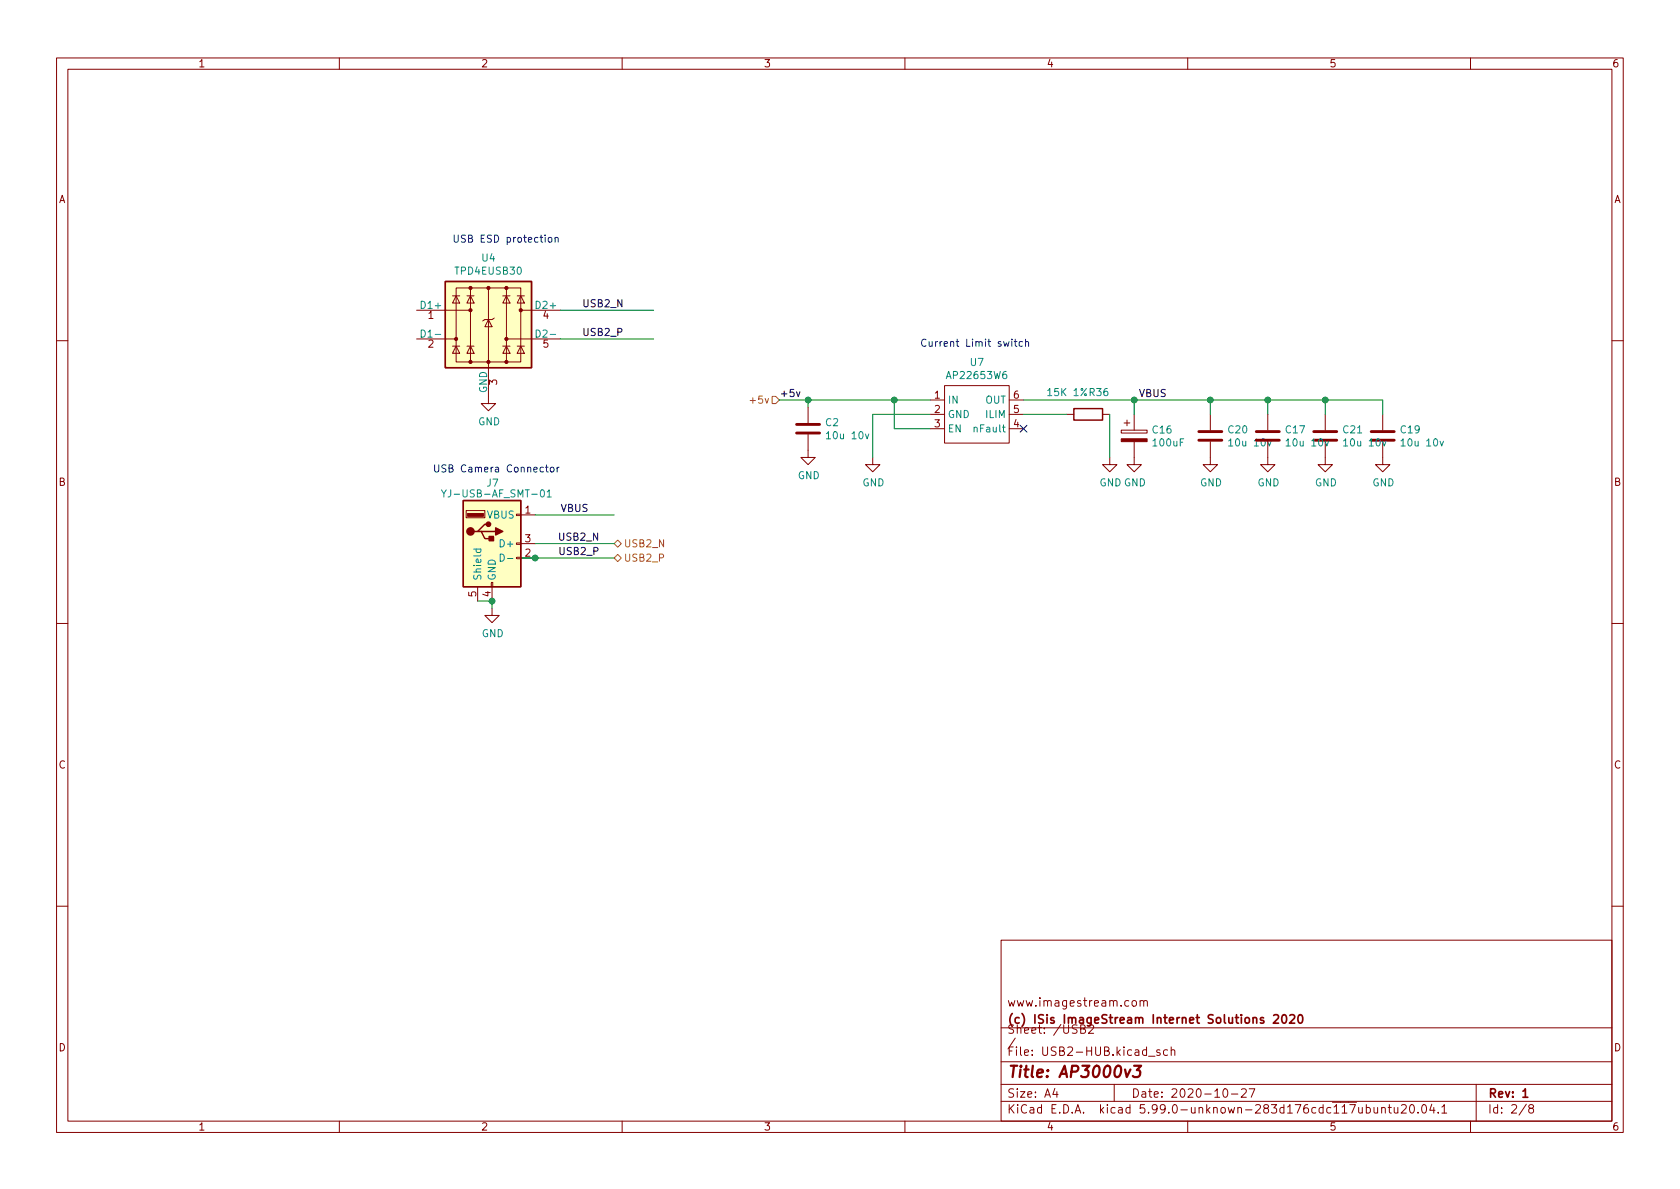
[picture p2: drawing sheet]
(kicad_sch (version 20210126) (generator eeschema)

 (paper "A4")

 (title_block
  (title "AP3000v3")
  (date "2020-10-27")
  (rev "1")
  (company "(c) ISis ImageStream Internet Solutions 2020")
  (comment 1 "www.imagestream.com"))

 (lib_symbols
  (symbol "AP3000:AP2553W6" (in_bom yes) (on_board yes)
   (property "Reference" "U" (id 0) (at 3.81 -6.35 0) (effects (font (size 1.27 1.27))))
   (property "Value" "AP2553W6" (id 1) (at -3.81 -6.35 0) (effects (font (size 1.27 1.27))))
   (property "Footprint" "Package_TO_SOT_SMD:SOT-23-6" (id 2) (at 3.81 -6.35 0) (effects (font (size 1.27 1.27)) hide))
   (property "Datasheet" "https://www.diodes.com/assets/Datasheets/AP255x.pdf" (id 3) (at 3.81 -6.35 0) (effects (font (size 1.27 1.27)) hide))
   (property "Field4" "Digikey" (id 4) (at 0 0 0) (effects (font (size 1.27 1.27)) hide))
   (property "Field5" "AP2553W6-7DICT-ND" (id 5) (at 0 0 0) (effects (font (size 1.27 1.27)) hide))
   (symbol "AP2553W6_0_0"
    (pin power_in line (at -8.89 2.54 0) (length 2.54) (name "IN" (effects (font (size 1.27 1.27)))) (number "1" (effects (font (size 1.27 1.27)))))
    (pin power_out line (at -8.89 0 0) (length 2.54) (name "GND" (effects (font (size 1.27 1.27)))) (number "2" (effects (font (size 1.27 1.27)))))
    (pin input line (at -8.89 -2.54 0) (length 2.54) (name "EN" (effects (font (size 1.27 1.27)))) (number "3" (effects (font (size 1.27 1.27)))))
    (pin open_collector line (at 7.62 -2.54 180) (length 2.54) (name "nFault" (effects (font (size 1.27 1.27)))) (number "4" (effects (font (size 1.27 1.27)))))
    (pin passive line (at 7.62 0 180) (length 2.54) (name "ILIM" (effects (font (size 1.27 1.27)))) (number "5" (effects (font (size 1.27 1.27)))))
    (pin power_out line (at 7.62 2.54 180) (length 2.54) (name "OUT" (effects (font (size 1.27 1.27)))) (number "6" (effects (font (size 1.27 1.27))))))
   (symbol "AP2553W6_0_1"
    (rectangle (start -6.35 5.08) (end 5.08 -5.08) (stroke (width 0)) (fill (type none)))))
  (symbol "AP3000:TPD4EUSB30" (pin_names (offset 0)) (in_bom yes) (on_board yes)
   (property "Reference" "U" (id 0) (at -0.635 8.89 0) (effects (font (size 1.27 1.27))))
   (property "Value" "TPD4EUSB30" (id 1) (at 8.89 -10.16 0) (effects (font (size 1.27 1.27))))
   (property "Footprint" "Package_SON:USON-10_2.5x1.0mm_P0.5mm" (id 2) (at -24.13 -10.16 0) (effects (font (size 1.27 1.27)) hide))
   (property "Datasheet" "http://www.ti.com/lit/ds/symlink/tpd2eusb30a.pdf" (id 3) (at 0 0 0) (effects (font (size 1.27 1.27)) hide))
   (symbol "TPD4EUSB30_0_0"
    (rectangle (start -5.715 6.477) (end 5.715 -6.604) (stroke (width 0)) (fill (type none)))
    (polyline (pts (xy -3.175 -6.604) (xy -3.175 6.477)) (stroke (width 0)) (fill (type none)))
    (polyline (pts (xy 0 6.477) (xy 0 -6.604)) (stroke (width 0)) (fill (type none)))
    (polyline (pts (xy 3.175 6.477) (xy 3.175 -6.604)) (stroke (width 0)) (fill (type none))))
   (symbol "TPD4EUSB30_0_1"
    (circle (center -5.715 -2.54) (radius 0.2794) (stroke (width 0)) (fill (type outline)))
    (circle (center -3.175 -6.604) (radius 0.2794) (stroke (width 0)) (fill (type outline)))
    (circle (center -3.175 2.54) (radius 0.2794) (stroke (width 0)) (fill (type outline)))
    (circle (center -3.175 6.477) (radius 0.2794) (stroke (width 0)) (fill (type outline)))
    (circle (center 0 -6.604) (radius 0.2794) (stroke (width 0)) (fill (type outline)))
    (circle (center 0 6.477) (radius 0.2794) (stroke (width 0)) (fill (type outline)))
    (circle (center 3.175 -6.604) (radius 0.2794) (stroke (width 0)) (fill (type outline)))
    (circle (center 3.175 -2.54) (radius 0.2794) (stroke (width 0)) (fill (type outline)))
    (circle (center 3.175 6.477) (radius 0.2794) (stroke (width 0)) (fill (type outline)))
    (circle (center 5.715 2.54) (radius 0.2794) (stroke (width 0)) (fill (type outline)))
    (rectangle (start -7.62 7.62) (end 7.62 -7.62) (stroke (width 0.254)) (fill (type background)))
    (polyline (pts (xy -7.747 2.54) (xy -3.175 2.54)) (stroke (width 0)) (fill (type none)))
    (polyline (pts (xy -7.62 -2.54) (xy -5.715 -2.54)) (stroke (width 0)) (fill (type none)))
    (polyline (pts (xy -5.08 -3.81) (xy -6.35 -3.81)) (stroke (width 0)) (fill (type none)))
    (polyline (pts (xy -5.08 5.08) (xy -6.35 5.08)) (stroke (width 0)) (fill (type none)))
    (polyline (pts (xy -2.54 -3.81) (xy -3.81 -3.81)) (stroke (width 0)) (fill (type none)))
    (polyline (pts (xy -2.54 5.08) (xy -3.81 5.08)) (stroke (width 0)) (fill (type none)))
    (polyline (pts (xy -0.635 0.889) (xy -1.016 0.635)) (stroke (width 0)) (fill (type none)))
    (polyline (pts (xy 0 -6.604) (xy 0 -7.62)) (stroke (width 0)) (fill (type none)))
    (polyline (pts (xy 0.635 0.889) (xy -0.635 0.889)) (stroke (width 0)) (fill (type none)))
    (polyline (pts (xy 0.635 0.889) (xy 1.016 1.143)) (stroke (width 0)) (fill (type none)))
    (polyline (pts (xy 3.81 -3.81) (xy 2.54 -3.81)) (stroke (width 0)) (fill (type none)))
    (polyline (pts (xy 3.81 5.08) (xy 2.54 5.08)) (stroke (width 0)) (fill (type none)))
    (polyline (pts (xy 6.35 -3.81) (xy 5.08 -3.81)) (stroke (width 0)) (fill (type none)))
    (polyline (pts (xy 6.35 5.08) (xy 5.08 5.08)) (stroke (width 0)) (fill (type none)))
    (polyline (pts (xy 7.62 -2.54) (xy 3.175 -2.54)) (stroke (width 0)) (fill (type none)))
    (polyline (pts (xy 7.62 2.54) (xy 5.715 2.54)) (stroke (width 0)) (fill (type none)))
    (polyline (pts (xy -5.08 -5.08) (xy -6.35 -5.08) (xy -5.715 -3.81) (xy -5.08 -5.08)) (stroke (width 0)) (fill (type none)))
    (polyline (pts (xy -5.08 3.81) (xy -6.35 3.81) (xy -5.715 5.08) (xy -5.08 3.81)) (stroke (width 0)) (fill (type none)))
    (polyline (pts (xy -2.54 -5.08) (xy -3.81 -5.08) (xy -3.175 -3.81) (xy -2.54 -5.08)) (stroke (width 0)) (fill (type none)))
    (polyline (pts (xy -2.54 3.81) (xy -3.81 3.81) (xy -3.175 5.08) (xy -2.54 3.81)) (stroke (width 0)) (fill (type none)))
    (polyline (pts (xy 0.635 -0.381) (xy -0.635 -0.381) (xy 0 0.889) (xy 0.635 -0.381)) (stroke (width 0)) (fill (type none)))
    (polyline (pts (xy 3.81 -5.08) (xy 2.54 -5.08) (xy 3.175 -3.81) (xy 3.81 -5.08)) (stroke (width 0)) (fill (type none)))
    (polyline (pts (xy 3.81 3.81) (xy 2.54 3.81) (xy 3.175 5.08) (xy 3.81 3.81)) (stroke (width 0)) (fill (type none)))
    (polyline (pts (xy 6.35 -5.08) (xy 5.08 -5.08) (xy 5.715 -3.81) (xy 6.35 -5.08)) (stroke (width 0)) (fill (type none)))
    (polyline (pts (xy 6.35 3.81) (xy 5.08 3.81) (xy 5.715 5.08) (xy 6.35 3.81)) (stroke (width 0)) (fill (type none))))
   (symbol "TPD4EUSB30_1_1"
    (pin passive line (at -12.7 2.54 0) (length 5.08) (name "D1+" (effects (font (size 1.27 1.27)))) (number "1" (effects (font (size 1.27 1.27)))))
    (pin passive line (at -12.7 2.54 0) (length 5.08) hide (name "~" (effects (font (size 1.27 1.27)))) (number "10" (effects (font (size 1.27 1.27)))))
    (pin passive line (at -12.7 -2.54 0) (length 5.08) (name "D1-" (effects (font (size 1.27 1.27)))) (number "2" (effects (font (size 1.27 1.27)))))
    (pin power_in line (at 0 -12.7 90) (length 5.08) (name "GND" (effects (font (size 1.27 1.27)))) (number "3" (effects (font (size 1.27 1.27)))))
    (pin passive line (at 12.7 2.54 180) (length 5.08) (name "D2+" (effects (font (size 1.27 1.27)))) (number "4" (effects (font (size 1.27 1.27)))))
    (pin passive line (at 12.7 -2.54 180) (length 5.08) (name "D2-" (effects (font (size 1.27 1.27)))) (number "5" (effects (font (size 1.27 1.27)))))
    (pin passive line (at 12.7 -2.54 180) (length 5.08) hide (name "~" (effects (font (size 1.27 1.27)))) (number "6" (effects (font (size 1.27 1.27)))))
    (pin passive line (at 12.7 2.54 180) (length 5.08) hide (name "~" (effects (font (size 1.27 1.27)))) (number "7" (effects (font (size 1.27 1.27)))))
    (pin passive line (at 0 -12.7 90) (length 5.08) hide (name "GND" (effects (font (size 1.27 1.27)))) (number "8" (effects (font (size 1.27 1.27)))))
    (pin passive line (at -12.7 -2.54 0) (length 5.08) hide (name "~" (effects (font (size 1.27 1.27)))) (number "9" (effects (font (size 1.27 1.27)))))))
  (symbol "Device:C" (pin_numbers hide) (pin_names (offset 0.254)) (in_bom yes) (on_board yes)
   (property "Reference" "C" (id 0) (at 0.635 2.54 0) (effects (font (size 1.27 1.27)) (justify left)))
   (property "Value" "C" (id 1) (at 0.635 -2.54 0) (effects (font (size 1.27 1.27)) (justify left)))
   (property "Footprint" "" (id 2) (at 0.9652 -3.81 0) (effects (font (size 1.27 1.27)) hide))
   (property "Datasheet" "~" (id 3) (at 0 0 0) (effects (font (size 1.27 1.27)) hide))
   (symbol "C_0_1"
    (polyline (pts (xy -2.032 -0.762) (xy 2.032 -0.762)) (stroke (width 0.508)) (fill (type none)))
    (polyline (pts (xy -2.032 0.762) (xy 2.032 0.762)) (stroke (width 0.508)) (fill (type none))))
   (symbol "C_1_1"
    (pin passive line (at 0 3.81 270) (length 2.794) (name "~" (effects (font (size 1.27 1.27)))) (number "1" (effects (font (size 1.27 1.27)))))
    (pin passive line (at 0 -3.81 90) (length 2.794) (name "~" (effects (font (size 1.27 1.27)))) (number "2" (effects (font (size 1.27 1.27)))))))
  (symbol "Device:CP" (pin_numbers hide) (pin_names (offset 0.254)) (in_bom yes) (on_board yes)
   (property "Reference" "C" (id 0) (at 0.635 2.54 0) (effects (font (size 1.27 1.27)) (justify left)))
   (property "Value" "CP" (id 1) (at 0.635 -2.54 0) (effects (font (size 1.27 1.27)) (justify left)))
   (property "Footprint" "" (id 2) (at 0.9652 -3.81 0) (effects (font (size 1.27 1.27)) hide))
   (property "Datasheet" "~" (id 3) (at 0 0 0) (effects (font (size 1.27 1.27)) hide))
   (symbol "CP_0_1"
    (rectangle (start -2.286 0.508) (end 2.286 1.016) (stroke (width 0)) (fill (type none)))
    (rectangle (start 2.286 -0.508) (end -2.286 -1.016) (stroke (width 0)) (fill (type outline)))
    (polyline (pts (xy -1.778 2.286) (xy -0.762 2.286)) (stroke (width 0)) (fill (type none)))
    (polyline (pts (xy -1.27 2.794) (xy -1.27 1.778)) (stroke (width 0)) (fill (type none))))
   (symbol "CP_1_1"
    (pin passive line (at 0 3.81 270) (length 2.794) (name "~" (effects (font (size 1.27 1.27)))) (number "1" (effects (font (size 1.27 1.27)))))
    (pin passive line (at 0 -3.81 90) (length 2.794) (name "~" (effects (font (size 1.27 1.27)))) (number "2" (effects (font (size 1.27 1.27)))))))
  (symbol "Device:R" (pin_numbers hide) (pin_names (offset 0)) (in_bom yes) (on_board yes)
   (property "Reference" "R" (id 0) (at 2.032 0 90) (effects (font (size 1.27 1.27))))
   (property "Value" "R" (id 1) (at 0 0 90) (effects (font (size 1.27 1.27))))
   (property "Footprint" "" (id 2) (at -1.778 0 90) (effects (font (size 1.27 1.27)) hide))
   (property "Datasheet" "~" (id 3) (at 0 0 0) (effects (font (size 1.27 1.27)) hide))
   (symbol "R_0_1"
    (rectangle (start -1.016 -2.54) (end 1.016 2.54) (stroke (width 0.254)) (fill (type none))))
   (symbol "R_1_1"
    (pin passive line (at 0 3.81 270) (length 1.27) (name "~" (effects (font (size 1.27 1.27)))) (number "1" (effects (font (size 1.27 1.27)))))
    (pin passive line (at 0 -3.81 90) (length 1.27) (name "~" (effects (font (size 1.27 1.27)))) (number "2" (effects (font (size 1.27 1.27)))))))
  (symbol "Scott:YJ-USB-AF_SMT-01" (pin_names (offset 1.016)) (in_bom yes) (on_board yes)
   (property "Reference" "USB" (id 0) (at -0.254 8.636 0) (effects (font (size 1.27 1.27))))
   (property "Value" "YJ-USB-AF_SMT-01" (id 1) (at 10.414 -8.89 0) (effects (font (size 1.27 1.27))))
   (property "Footprint" "" (id 2) (at 0 0 0) (effects (font (size 1.27 1.27)) hide))
   (property "Datasheet" "" (id 3) (at 0 0 0) (effects (font (size 1.27 1.27)) hide))
   (symbol "YJ-USB-AF_SMT-01_1_1"
    (circle (center -3.81 2.159) (radius 0.635) (stroke (width 0.254)) (fill (type outline)))
    (circle (center -0.635 3.429) (radius 0.381) (stroke (width 0.254)) (fill (type outline)))
    (rectangle (start -5.08 -7.62) (end 5.08 7.62) (stroke (width 0.254)) (fill (type background)))
    (rectangle (start -1.524 4.826) (end -4.318 5.334) (stroke (width 0)) (fill (type outline)))
    (rectangle (start -1.27 4.572) (end -4.572 5.842) (stroke (width 0)) (fill (type none)))
    (rectangle (start -0.127 -7.62) (end 0.127 -6.858) (stroke (width 0)) (fill (type none)))
    (rectangle (start 0.254 1.27) (end -0.508 0.508) (stroke (width 0.254)) (fill (type outline)))
    (rectangle (start 5.08 -2.667) (end 4.318 -2.413) (stroke (width 0)) (fill (type none)))
    (rectangle (start 5.08 -0.127) (end 4.318 0.127) (stroke (width 0)) (fill (type none)))
    (rectangle (start 5.08 4.953) (end 4.318 5.207) (stroke (width 0)) (fill (type none)))
    (polyline (pts (xy -1.905 2.159) (xy 0.635 2.159)) (stroke (width 0.254)) (fill (type none)))
    (polyline (pts (xy -3.175 2.159) (xy -2.54 2.159) (xy -1.27 3.429) (xy -0.635 3.429)) (stroke (width 0.254)) (fill (type none)))
    (polyline (pts (xy -2.54 2.159) (xy -1.905 2.159) (xy -1.27 0.889) (xy 0 0.889)) (stroke (width 0.254)) (fill (type none)))
    (polyline (pts (xy 0.635 2.794) (xy 0.635 1.524) (xy 1.905 2.159) (xy 0.635 2.794)) (stroke (width 0.254)) (fill (type outline)))
    (pin power_in line (at 7.62 5.08 180) (length 2.54) (name "VBUS" (effects (font (size 1.27 1.27)))) (number "1" (effects (font (size 1.27 1.27)))))
    (pin passive line (at 7.62 -2.54 180) (length 2.54) (name "D-" (effects (font (size 1.27 1.27)))) (number "2" (effects (font (size 1.27 1.27)))))
    (pin passive line (at 7.62 0 180) (length 2.54) (name "D+" (effects (font (size 1.27 1.27)))) (number "3" (effects (font (size 1.27 1.27)))))
    (pin power_in line (at 0 -10.16 90) (length 2.54) (name "GND" (effects (font (size 1.27 1.27)))) (number "4" (effects (font (size 1.27 1.27)))))
    (pin passive line (at -2.54 -10.16 90) (length 2.54) (name "Shield" (effects (font (size 1.27 1.27)))) (number "5" (effects (font (size 1.27 1.27)))))))
  (symbol "power:GND" (power) (pin_names (offset 0)) (in_bom yes) (on_board yes)
   (property "Reference" "#PWR" (id 0) (at 0 -6.35 0) (effects (font (size 1.27 1.27)) hide))
   (property "Value" "GND" (id 1) (at 0 -3.81 0) (effects (font (size 1.27 1.27))))
   (property "Footprint" "" (id 2) (at 0 0 0) (effects (font (size 1.27 1.27)) hide))
   (property "Datasheet" "" (id 3) (at 0 0 0) (effects (font (size 1.27 1.27)) hide))
   (symbol "GND_0_1"
    (polyline (pts (xy 0 0) (xy 0 -1.27) (xy 1.27 -1.27) (xy 0 -2.54) (xy -1.27 -1.27) (xy 0 -1.27)) (stroke (width 0)) (fill (type none))))
   (symbol "GND_1_1"
    (pin power_in line (at 0 0 270) (length 0) hide (name "GND" (effects (font (size 1.27 1.27)))) (number "1" (effects (font (size 1.27 1.27))))))))

 (junction (at 86.995 106.045) (diameter 1.016) (color 0 0 0 0))
 (junction (at 94.615 98.425) (diameter 1.016) (color 0 0 0 0))
 (junction (at 142.875 70.485) (diameter 1.016) (color 0 0 0 0))
 (junction (at 158.115 70.485) (diameter 1.016) (color 0 0 0 0))
 (junction (at 200.533 70.485) (diameter 1.016) (color 0 0 0 0))
 (junction (at 213.995 70.485) (diameter 1.016) (color 0 0 0 0))
 (junction (at 224.155 70.485) (diameter 1.016) (color 0 0 0 0))
 (junction (at 234.315 70.485) (diameter 1.016) (color 0 0 0 0))

 (no_connect (at 180.975 75.565))

 (wire (pts (xy 84.455 106.045) (xy 86.995 106.045)) (stroke (width 0) (type solid) (color 0 0 0 0)))
 (wire (pts (xy 86.995 106.045) (xy 86.995 107.315)) (stroke (width 0) (type solid) (color 0 0 0 0)))
 (wire (pts (xy 92.075 98.425) (xy 94.615 98.425)) (stroke (width 0) (type solid) (color 0 0 0 0)))
 (wire (pts (xy 94.615 90.805) (xy 108.585 90.805)) (stroke (width 0) (type solid) (color 0 0 0 0)))
 (wire (pts (xy 99.06 54.61) (xy 115.57 54.61)) (stroke (width 0) (type solid) (color 0 0 0 0)))
 (wire (pts (xy 99.06 59.69) (xy 115.57 59.69)) (stroke (width 0) (type solid) (color 0 0 0 0)))
 (wire (pts (xy 108.585 95.885) (xy 94.615 95.885)) (stroke (width 0) (type solid) (color 0 0 0 0)))
 (wire (pts (xy 108.585 98.425) (xy 94.615 98.425)) (stroke (width 0) (type solid) (color 0 0 0 0)))
 (wire (pts (xy 137.795 70.485) (xy 142.875 70.485)) (stroke (width 0) (type solid) (color 0 0 0 0)))
 (wire (pts (xy 142.875 70.485) (xy 158.115 70.485)) (stroke (width 0) (type solid) (color 0 0 0 0)))
 (wire (pts (xy 142.875 71.755) (xy 142.875 70.485)) (stroke (width 0) (type solid) (color 0 0 0 0)))
 (wire (pts (xy 154.305 73.025) (xy 154.305 80.645)) (stroke (width 0) (type solid) (color 0 0 0 0)))
 (wire (pts (xy 158.115 70.485) (xy 158.115 75.565)) (stroke (width 0) (type solid) (color 0 0 0 0)))
 (wire (pts (xy 158.115 70.485) (xy 164.465 70.485)) (stroke (width 0) (type solid) (color 0 0 0 0)))
 (wire (pts (xy 158.115 75.565) (xy 164.465 75.565)) (stroke (width 0) (type solid) (color 0 0 0 0)))
 (wire (pts (xy 164.465 73.025) (xy 154.305 73.025)) (stroke (width 0) (type solid) (color 0 0 0 0)))
 (wire (pts (xy 180.975 70.485) (xy 200.533 70.485)) (stroke (width 0) (type solid) (color 0 0 0 0)))
 (wire (pts (xy 180.975 73.025) (xy 188.595 73.025)) (stroke (width 0) (type solid) (color 0 0 0 0)))
 (wire (pts (xy 196.215 73.025) (xy 196.215 80.645)) (stroke (width 0) (type solid) (color 0 0 0 0)))
 (wire (pts (xy 200.533 70.485) (xy 200.533 73.025)) (stroke (width 0) (type solid) (color 0 0 0 0)))
 (wire (pts (xy 200.533 70.485) (xy 213.995 70.485)) (stroke (width 0) (type solid) (color 0 0 0 0)))
 (wire (pts (xy 213.995 70.485) (xy 224.155 70.485)) (stroke (width 0) (type solid) (color 0 0 0 0)))
 (wire (pts (xy 213.995 73.025) (xy 213.995 70.485)) (stroke (width 0) (type solid) (color 0 0 0 0)))
 (wire (pts (xy 224.155 70.485) (xy 224.155 73.025)) (stroke (width 0) (type solid) (color 0 0 0 0)))
 (wire (pts (xy 224.155 70.485) (xy 234.315 70.485)) (stroke (width 0) (type solid) (color 0 0 0 0)))
 (wire (pts (xy 234.315 70.485) (xy 234.315 73.025)) (stroke (width 0) (type solid) (color 0 0 0 0)))
 (wire (pts (xy 234.315 70.485) (xy 244.475 70.485)) (stroke (width 0) (type solid) (color 0 0 0 0)))
 (wire (pts (xy 244.475 73.025) (xy 244.475 70.485)) (stroke (width 0) (type solid) (color 0 0 0 0)))

 (text "USB ESD protection" (at 99.06 43.18 180) (effects (font (size 1.27 1.27)) (justify right bottom)))
 (text "USB Camera Connector" (at 99.06 83.82 180) (effects (font (size 1.27 1.27)) (justify right bottom)))
 (text "Current Limit switch" (at 182.245 61.595 180) (effects (font (size 1.27 1.27)) (justify right bottom)))

 (label "VBUS" (at 99.06 90.805 0) (effects (font (size 1.27 1.27)) (justify left bottom)))
 (label "USB2_N" (at 102.87 54.61 0) (effects (font (size 1.27 1.27)) (justify left bottom)))
 (label "USB2_P" (at 102.87 59.69 0) (effects (font (size 1.27 1.27)) (justify left bottom)))
 (label "USB2_N" (at 106.045 95.885 180) (effects (font (size 1.27 1.27)) (justify right bottom)))
 (label "USB2_P" (at 106.045 98.425 180) (effects (font (size 1.27 1.27)) (justify right bottom)))
 (label "+5v" (at 137.795 70.485 0) (effects (font (size 1.27 1.27)) (justify left bottom)))
 (label "VBUS" (at 201.295 70.485 0) (effects (font (size 1.27 1.27)) (justify left bottom)))

 (hierarchical_label "USB2_N" (shape bidirectional) (at 108.585 95.885 0) (effects (font (size 1.27 1.27)) (justify left)))
 (hierarchical_label "USB2_P" (shape bidirectional) (at 108.585 98.425 0) (effects (font (size 1.27 1.27)) (justify left)))
 (hierarchical_label "+5v" (shape input) (at 137.795 70.485 180) (effects (font (size 1.27 1.27)) (justify right)))

 (symbol (lib_id "power:GND") (at 86.36 69.85 0) (unit 1) (in_bom yes) (on_board yes)
  (property "Reference" "#PWR0123" (id 0) (at 86.36 76.2 0) (effects (font (size 1.27 1.27)) hide))
  (property "Value" "GND" (id 1) (at 86.487 74.2442 0))
  (property "Footprint" "" (id 2) (at 86.36 69.85 0) (effects (font (size 1.27 1.27)) hide))
  (property "Datasheet" "" (id 3) (at 86.36 69.85 0) (effects (font (size 1.27 1.27)) hide)) (pin "1"))

 (symbol (lib_id "power:GND") (at 86.995 107.315 0) (unit 1) (in_bom yes) (on_board yes)
  (property "Reference" "#PWR0101" (id 0) (at 86.995 113.665 0) (effects (font (size 1.27 1.27)) hide))
  (property "Value" "GND" (id 1) (at 87.122 111.7092 0))
  (property "Footprint" "" (id 2) (at 86.995 107.315 0) (effects (font (size 1.27 1.27)) hide))
  (property "Datasheet" "" (id 3) (at 86.995 107.315 0) (effects (font (size 1.27 1.27)) hide)) (pin "1"))

 (symbol (lib_id "power:GND") (at 142.875 79.375 0) (unit 1) (in_bom yes) (on_board yes)
  (property "Reference" "#PWR017" (id 0) (at 142.875 85.725 0) (effects (font (size 1.27 1.27)) hide))
  (property "Value" "GND" (id 1) (at 143.002 83.7692 0))
  (property "Footprint" "" (id 2) (at 142.875 79.375 0) (effects (font (size 1.27 1.27)) hide))
  (property "Datasheet" "" (id 3) (at 142.875 79.375 0) (effects (font (size 1.27 1.27)) hide)) (pin "1"))

 (symbol (lib_id "power:GND") (at 154.305 80.645 0) (unit 1) (in_bom yes) (on_board yes)
  (property "Reference" "#PWR014" (id 0) (at 154.305 86.995 0) (effects (font (size 1.27 1.27)) hide))
  (property "Value" "GND" (id 1) (at 154.432 85.0392 0))
  (property "Footprint" "" (id 2) (at 154.305 80.645 0) (effects (font (size 1.27 1.27)) hide))
  (property "Datasheet" "" (id 3) (at 154.305 80.645 0) (effects (font (size 1.27 1.27)) hide)) (pin "1"))

 (symbol (lib_id "power:GND") (at 196.215 80.645 0) (unit 1) (in_bom yes) (on_board yes)
  (property "Reference" "#PWR019" (id 0) (at 196.215 86.995 0) (effects (font (size 1.27 1.27)) hide))
  (property "Value" "GND" (id 1) (at 196.342 85.0392 0))
  (property "Footprint" "" (id 2) (at 196.215 80.645 0) (effects (font (size 1.27 1.27)) hide))
  (property "Datasheet" "" (id 3) (at 196.215 80.645 0) (effects (font (size 1.27 1.27)) hide)) (pin "1"))

 (symbol (lib_id "power:GND") (at 200.533 80.645 0) (unit 1) (in_bom yes) (on_board yes)
  (property "Reference" "#PWR01" (id 0) (at 200.533 86.995 0) (effects (font (size 1.27 1.27)) hide))
  (property "Value" "GND" (id 1) (at 200.66 85.0392 0))
  (property "Footprint" "" (id 2) (at 200.533 80.645 0) (effects (font (size 1.27 1.27)) hide))
  (property "Datasheet" "" (id 3) (at 200.533 80.645 0) (effects (font (size 1.27 1.27)) hide)) (pin "1"))

 (symbol (lib_id "power:GND") (at 213.995 80.645 0) (unit 1) (in_bom yes) (on_board yes)
  (property "Reference" "#PWR021" (id 0) (at 213.995 86.995 0) (effects (font (size 1.27 1.27)) hide))
  (property "Value" "GND" (id 1) (at 214.122 85.0392 0))
  (property "Footprint" "" (id 2) (at 213.995 80.645 0) (effects (font (size 1.27 1.27)) hide))
  (property "Datasheet" "" (id 3) (at 213.995 80.645 0) (effects (font (size 1.27 1.27)) hide)) (pin "1"))

 (symbol (lib_id "power:GND") (at 224.155 80.645 0) (unit 1) (in_bom yes) (on_board yes)
  (property "Reference" "#PWR018" (id 0) (at 224.155 86.995 0) (effects (font (size 1.27 1.27)) hide))
  (property "Value" "GND" (id 1) (at 224.282 85.0392 0))
  (property "Footprint" "" (id 2) (at 224.155 80.645 0) (effects (font (size 1.27 1.27)) hide))
  (property "Datasheet" "" (id 3) (at 224.155 80.645 0) (effects (font (size 1.27 1.27)) hide)) (pin "1"))

 (symbol (lib_id "power:GND") (at 234.315 80.645 0) (unit 1) (in_bom yes) (on_board yes)
  (property "Reference" "#PWR049" (id 0) (at 234.315 86.995 0) (effects (font (size 1.27 1.27)) hide))
  (property "Value" "GND" (id 1) (at 234.442 85.0392 0))
  (property "Footprint" "" (id 2) (at 234.315 80.645 0) (effects (font (size 1.27 1.27)) hide))
  (property "Datasheet" "" (id 3) (at 234.315 80.645 0) (effects (font (size 1.27 1.27)) hide)) (pin "1"))

 (symbol (lib_id "power:GND") (at 244.475 80.645 0) (unit 1) (in_bom yes) (on_board yes)
  (property "Reference" "#PWR050" (id 0) (at 244.475 86.995 0) (effects (font (size 1.27 1.27)) hide))
  (property "Value" "GND" (id 1) (at 244.602 85.0392 0))
  (property "Footprint" "" (id 2) (at 244.475 80.645 0) (effects (font (size 1.27 1.27)) hide))
  (property "Datasheet" "" (id 3) (at 244.475 80.645 0) (effects (font (size 1.27 1.27)) hide)) (pin "1"))

 (symbol (lib_id "Device:R") (at 192.405 73.025 90) (unit 1) (in_bom yes) (on_board yes)
  (property "Reference" "R36" (id 0) (at 196.215 69.215 90) (effects (font (size 1.27 1.27)) (justify left)))
  (property "Value" "15K 1%" (id 1) (at 192.405 69.215 90) (effects (font (size 1.27 1.27)) (justify left)))
  (property "Footprint" "Resistor_SMD:R_0603_1608Metric" (id 2) (at 192.405 74.803 90) (effects (font (size 1.27 1.27)) hide))
  (property "Datasheet" "https://fscdn.rohm.com/en/products/databook/datasheet/passive/resistor/chip_resistor/mcr-e.pdf" (id 3) (at 192.405 73.025 0) (effects (font (size 1.27 1.27)) hide))
  (property "Field4" "Farnell" (id 4) (at 192.405 73.025 0) (effects (font (size 1.27 1.27)) hide))
  (property "Field5" "9239375" (id 5) (at 192.405 73.025 0) (effects (font (size 1.27 1.27)) hide))
  (property "Field6" "MCR01MZPF1502" (id 6) (at 192.405 73.025 0) (effects (font (size 1.27 1.27)) hide))
  (property "Field7" "Rohm" (id 7) (at 192.405 73.025 0) (effects (font (size 1.27 1.27)) hide))
  (property "Part Description" "Resistor 15K M1005 1% 63mW" (id 8) (at 192.405 73.025 0) (effects (font (size 1.27 1.27)) hide))
  (property "Field8" "120891581" (id 9) (at 192.405 73.025 0) (effects (font (size 1.27 1.27)) hide))
  (property "PartsBoxID" "0603-15K-1%" (id 4) (at 192.405 73.025 0) (effects (font (size 1.27 1.27)) hide)) (pin "1") (pin "2"))

 (symbol (lib_id "Device:C") (at 142.875 75.565 0) (unit 1) (in_bom yes) (on_board yes)
  (property "Reference" "C2" (id 0) (at 145.796 74.3966 0) (effects (font (size 1.27 1.27)) (justify left)))
  (property "Value" "10u 10v" (id 1) (at 145.796 76.708 0) (effects (font (size 1.27 1.27)) (justify left)))
  (property "Footprint" "Capacitor_SMD:C_0805_2012Metric" (id 2) (at 143.8402 79.375 0) (effects (font (size 1.27 1.27)) hide))
  (property "Datasheet" "https://search.murata.co.jp/Ceramy/image/img/A01X/G101/ENG/GRM21BR71A106KA73-01.pdf" (id 3) (at 142.875 75.565 0) (effects (font (size 1.27 1.27)) hide))
  (property "Field5" "490-14381-1-ND" (id 4) (at 142.875 75.565 0) (effects (font (size 1.27 1.27)) hide))
  (property "Field4" "Digikey" (id 5) (at 142.875 75.565 0) (effects (font (size 1.27 1.27)) hide))
  (property "Field6" "GRM21BR71A106KA73L" (id 6) (at 142.875 75.565 0) (effects (font (size 1.27 1.27)) hide))
  (property "Field7" "Murata" (id 7) (at 142.875 75.565 0) (effects (font (size 1.27 1.27)) hide))
  (property "Part Description" "	10uF 10% 10V Ceramic Capacitor X7R 0805 (2012 Metric)" (id 8) (at 142.875 75.565 0) (effects (font (size 1.27 1.27)) hide))
  (property "Field8" "111893011" (id 9) (at 142.875 75.565 0) (effects (font (size 1.27 1.27)) hide))
  (property "PartsBoxID" "0805-10uF-X7R-10V" (id 4) (at 142.875 75.565 0) (effects (font (size 1.27 1.27)) hide)) (pin "1") (pin "2"))

 (symbol (lib_id "Device:CP") (at 200.533 76.835 0) (unit 1) (in_bom yes) (on_board yes)
  (property "Reference" "C16" (id 0) (at 203.5302 75.692 0) (effects (font (size 1.27 1.27)) (justify left)))
  (property "Value" "100uF" (id 1) (at 203.5302 77.978 0) (effects (font (size 1.27 1.27)) (justify left)))
  (property "Footprint" "Capacitor_Tantalum_SMD:CP_EIA-7343-31_Kemet-D" (id 2) (at 201.4982 80.645 0) (effects (font (size 1.27 1.27)) hide))
  (property "Datasheet" "~" (id 3) (at 200.533 76.835 0) (effects (font (size 1.27 1.27)) hide))
  (property "Field4" "Mouser" (id 4) (at 200.533 76.835 0) (effects (font (size 1.27 1.27)) hide))
  (property "Field5" "667-EEF-CX0J101R" (id 5) (at 200.533 76.835 0) (effects (font (size 1.27 1.27)) hide))
  (property "Part Description" "Capacitor, SP-Cap, 100u, 6.3V, 15mR ESR" (id 6) (at 200.533 76.835 0) (effects (font (size 1.27 1.27)) hide))
  (property "PartsBoxID" "EEF-CX0J101R" (id 4) (at 200.533 76.835 0) (effects (font (size 1.27 1.27)) hide)) (pin "1") (pin "2"))

 (symbol (lib_id "Device:C") (at 213.995 76.835 0) (unit 1) (in_bom yes) (on_board yes)
  (property "Reference" "C20" (id 0) (at 216.916 75.6666 0) (effects (font (size 1.27 1.27)) (justify left)))
  (property "Value" "10u 10v" (id 1) (at 216.916 77.978 0) (effects (font (size 1.27 1.27)) (justify left)))
  (property "Footprint" "Capacitor_SMD:C_0805_2012Metric" (id 2) (at 214.9602 80.645 0) (effects (font (size 1.27 1.27)) hide))
  (property "Datasheet" "https://search.murata.co.jp/Ceramy/image/img/A01X/G101/ENG/GRM21BR71A106KA73-01.pdf" (id 3) (at 213.995 76.835 0) (effects (font (size 1.27 1.27)) hide))
  (property "Field5" "490-14381-1-ND" (id 4) (at 213.995 76.835 0) (effects (font (size 1.27 1.27)) hide))
  (property "Field4" "Digikey" (id 5) (at 213.995 76.835 0) (effects (font (size 1.27 1.27)) hide))
  (property "Field6" "GRM21BR71A106KA73L" (id 6) (at 213.995 76.835 0) (effects (font (size 1.27 1.27)) hide))
  (property "Field7" "Murata" (id 7) (at 213.995 76.835 0) (effects (font (size 1.27 1.27)) hide))
  (property "Part Description" "	10uF 10% 10V Ceramic Capacitor X7R 0805 (2012 Metric)" (id 8) (at 213.995 76.835 0) (effects (font (size 1.27 1.27)) hide))
  (property "Field8" "111893011" (id 9) (at 213.995 76.835 0) (effects (font (size 1.27 1.27)) hide))
  (property "PartsBoxID" "0805-10uF-X7R-10V" (id 4) (at 213.995 76.835 0) (effects (font (size 1.27 1.27)) hide)) (pin "1") (pin "2"))

 (symbol (lib_id "Device:C") (at 224.155 76.835 0) (unit 1) (in_bom yes) (on_board yes)
  (property "Reference" "C17" (id 0) (at 227.076 75.6666 0) (effects (font (size 1.27 1.27)) (justify left)))
  (property "Value" "10u 10v" (id 1) (at 227.076 77.978 0) (effects (font (size 1.27 1.27)) (justify left)))
  (property "Footprint" "Capacitor_SMD:C_0805_2012Metric" (id 2) (at 225.1202 80.645 0) (effects (font (size 1.27 1.27)) hide))
  (property "Datasheet" "https://search.murata.co.jp/Ceramy/image/img/A01X/G101/ENG/GRM21BR71A106KA73-01.pdf" (id 3) (at 224.155 76.835 0) (effects (font (size 1.27 1.27)) hide))
  (property "Field5" "490-14381-1-ND" (id 4) (at 224.155 76.835 0) (effects (font (size 1.27 1.27)) hide))
  (property "Field4" "Digikey" (id 5) (at 224.155 76.835 0) (effects (font (size 1.27 1.27)) hide))
  (property "Field6" "GRM21BR71A106KA73L" (id 6) (at 224.155 76.835 0) (effects (font (size 1.27 1.27)) hide))
  (property "Field7" "Murata" (id 7) (at 224.155 76.835 0) (effects (font (size 1.27 1.27)) hide))
  (property "Part Description" "	10uF 10% 10V Ceramic Capacitor X7R 0805 (2012 Metric)" (id 8) (at 224.155 76.835 0) (effects (font (size 1.27 1.27)) hide))
  (property "Field8" "111893011" (id 9) (at 224.155 76.835 0) (effects (font (size 1.27 1.27)) hide))
  (property "PartsBoxID" "0805-10uF-X7R-10V" (id 4) (at 224.155 76.835 0) (effects (font (size 1.27 1.27)) hide)) (pin "1") (pin "2"))

 (symbol (lib_id "Device:C") (at 234.315 76.835 0) (unit 1) (in_bom yes) (on_board yes)
  (property "Reference" "C21" (id 0) (at 237.236 75.6666 0) (effects (font (size 1.27 1.27)) (justify left)))
  (property "Value" "10u 10v" (id 1) (at 237.236 77.978 0) (effects (font (size 1.27 1.27)) (justify left)))
  (property "Footprint" "Capacitor_SMD:C_0805_2012Metric" (id 2) (at 235.2802 80.645 0) (effects (font (size 1.27 1.27)) hide))
  (property "Datasheet" "https://search.murata.co.jp/Ceramy/image/img/A01X/G101/ENG/GRM21BR71A106KA73-01.pdf" (id 3) (at 234.315 76.835 0) (effects (font (size 1.27 1.27)) hide))
  (property "Field5" "490-14381-1-ND" (id 4) (at 234.315 76.835 0) (effects (font (size 1.27 1.27)) hide))
  (property "Field4" "Digikey" (id 5) (at 234.315 76.835 0) (effects (font (size 1.27 1.27)) hide))
  (property "Field6" "GRM21BR71A106KA73L" (id 6) (at 234.315 76.835 0) (effects (font (size 1.27 1.27)) hide))
  (property "Field7" "Murata" (id 7) (at 234.315 76.835 0) (effects (font (size 1.27 1.27)) hide))
  (property "Part Description" "	10uF 10% 10V Ceramic Capacitor X7R 0805 (2012 Metric)" (id 8) (at 234.315 76.835 0) (effects (font (size 1.27 1.27)) hide))
  (property "Field8" "111893011" (id 9) (at 234.315 76.835 0) (effects (font (size 1.27 1.27)) hide))
  (property "PartsBoxID" "0805-10uF-X7R-10V" (id 4) (at 234.315 76.835 0) (effects (font (size 1.27 1.27)) hide)) (pin "1") (pin "2"))

 (symbol (lib_id "Device:C") (at 244.475 76.835 0) (unit 1) (in_bom yes) (on_board yes)
  (property "Reference" "C19" (id 0) (at 247.396 75.6666 0) (effects (font (size 1.27 1.27)) (justify left)))
  (property "Value" "10u 10v" (id 1) (at 247.396 77.978 0) (effects (font (size 1.27 1.27)) (justify left)))
  (property "Footprint" "Capacitor_SMD:C_0805_2012Metric" (id 2) (at 245.4402 80.645 0) (effects (font (size 1.27 1.27)) hide))
  (property "Datasheet" "https://search.murata.co.jp/Ceramy/image/img/A01X/G101/ENG/GRM21BR71A106KA73-01.pdf" (id 3) (at 244.475 76.835 0) (effects (font (size 1.27 1.27)) hide))
  (property "Field5" "490-14381-1-ND" (id 4) (at 244.475 76.835 0) (effects (font (size 1.27 1.27)) hide))
  (property "Field4" "Digikey" (id 5) (at 244.475 76.835 0) (effects (font (size 1.27 1.27)) hide))
  (property "Field6" "GRM21BR71A106KA73L" (id 6) (at 244.475 76.835 0) (effects (font (size 1.27 1.27)) hide))
  (property "Field7" "Murata" (id 7) (at 244.475 76.835 0) (effects (font (size 1.27 1.27)) hide))
  (property "Part Description" "	10uF 10% 10V Ceramic Capacitor X7R 0805 (2012 Metric)" (id 8) (at 244.475 76.835 0) (effects (font (size 1.27 1.27)) hide))
  (property "Field8" "111893011" (id 9) (at 244.475 76.835 0) (effects (font (size 1.27 1.27)) hide))
  (property "PartsBoxID" "0805-10uF-X7R-10V" (id 4) (at 244.475 76.835 0) (effects (font (size 1.27 1.27)) hide)) (pin "1") (pin "2"))

 (symbol (lib_id "AP3000:AP2553W6") (at 173.355 73.025 0) (unit 1) (in_bom yes) (on_board yes)
  (property "Reference" "U7" (id 0) (at 172.72 63.754 0))
  (property "Value" "AP22653W6" (id 1) (at 172.72 66.0654 0))
  (property "Footprint" "Package_TO_SOT_SMD:SOT-23-6" (id 2) (at 177.165 79.375 0) (effects (font (size 1.27 1.27)) hide))
  (property "Datasheet" "https://www.diodes.com/assets/Datasheets/AP255x.pdf" (id 3) (at 177.165 79.375 0) (effects (font (size 1.27 1.27)) hide))
  (property "Field4" "Digikey" (id 4) (at 173.355 73.025 0) (effects (font (size 1.27 1.27)) hide))
  (property "Field5" "	31-AP22653W6-7CT-ND" (id 5) (at 173.355 73.025 0) (effects (font (size 1.27 1.27)) hide))
  (property "Field6" "AP22653W6" (id 6) (at 173.355 73.025 0) (effects (font (size 1.27 1.27)) hide))
  (property "Field7" "Diodes" (id 7) (at 173.355 73.025 0) (effects (font (size 1.27 1.27)) hide))
  (property "Part Description" "	Power Switch/Driver 1:1 P-Channel 2.1A SOT-23-6" (id 8) (at 173.355 73.025 0) (effects (font (size 1.27 1.27)) hide))
  (property "PartsBoxID" "AP22653W6-7" (id 4) (at 173.355 73.025 0) (effects (font (size 1.27 1.27)) hide)) (pin "1") (pin "2") (pin "3") (pin "4") (pin "5") (pin "6"))

 (symbol (lib_id "Scott:YJ-USB-AF_SMT-01") (at 86.995 95.885 0) (unit 1) (in_bom yes) (on_board yes)
  (property "Reference" "J7" (id 0) (at 88.265 85.09 0) (effects (font (size 1.27 1.27)) (justify right)))
  (property "Value" "YJ-USB-AF_SMT-01" (id 1) (at 97.79 86.995 0) (effects (font (size 1.27 1.27)) (justify right)))
  (property "Footprint" "Scott:YJ-USB-AF-SMT-01" (id 2) (at 86.995 95.885 0) (effects (font (size 1.27 1.27)) hide))
  (property "Datasheet" "" (id 3) (at 86.995 95.885 0) (effects (font (size 1.27 1.27)) hide))
  (property "PartsBoxID" "YJ-USB-AF_SMT-01" (id 4) (at 86.995 95.885 0) (effects (font (size 1.27 1.27)) hide)) (pin "1") (pin "2") (pin "3") (pin "4") (pin "5"))

 (symbol (lib_id "AP3000:TPD4EUSB30") (at 86.36 57.15 0) (unit 1) (in_bom yes) (on_board yes)
  (property "Reference" "U4" (id 0) (at 86.36 45.2882 0))
  (property "Value" "TPD4EUSB30" (id 1) (at 86.36 47.5996 0))
  (property "Footprint" "Scott:USON-10_2.51x1.0mm_P0.5mm" (id 2) (at 62.23 67.31 0) (effects (font (size 1.27 1.27)) hide))
  (property "Datasheet" "http://www.ti.com/lit/ds/symlink/tpd2eusb30a.pdf" (id 3) (at 86.36 57.15 0) (effects (font (size 1.27 1.27)) hide))
  (property "Field4" "Farnell" (id 4) (at 86.36 57.15 0) (effects (font (size 1.27 1.27)) hide))
  (property "Field5" "2335455" (id 5) (at 86.36 57.15 0) (effects (font (size 1.27 1.27)) hide))
  (property "Field6" "CDDFN10-3324P-13" (id 6) (at 86.36 57.15 0) (effects (font (size 1.27 1.27)) hide))
  (property "Field7" "Bourns" (id 7) (at 86.36 57.15 0) (effects (font (size 1.27 1.27)) hide))
  (property "Field8" "UDIO00346" (id 8) (at 86.36 57.15 0) (effects (font (size 1.27 1.27)) hide))
  (property "Part Description" "Quad TVS diode for high speed signals (USB3, GigE etc.)" (id 9) (at 86.36 57.15 0) (effects (font (size 1.27 1.27)) hide))
  (property "PartsBoxID" "CDDFN10-3324P" (id 4) (at 86.36 57.15 0) (effects (font (size 1.27 1.27)) hide)) (pin "1") (pin "10") (pin "2") (pin "3") (pin "4") (pin "5") (pin "6") (pin "7") (pin "8") (pin "9")))
